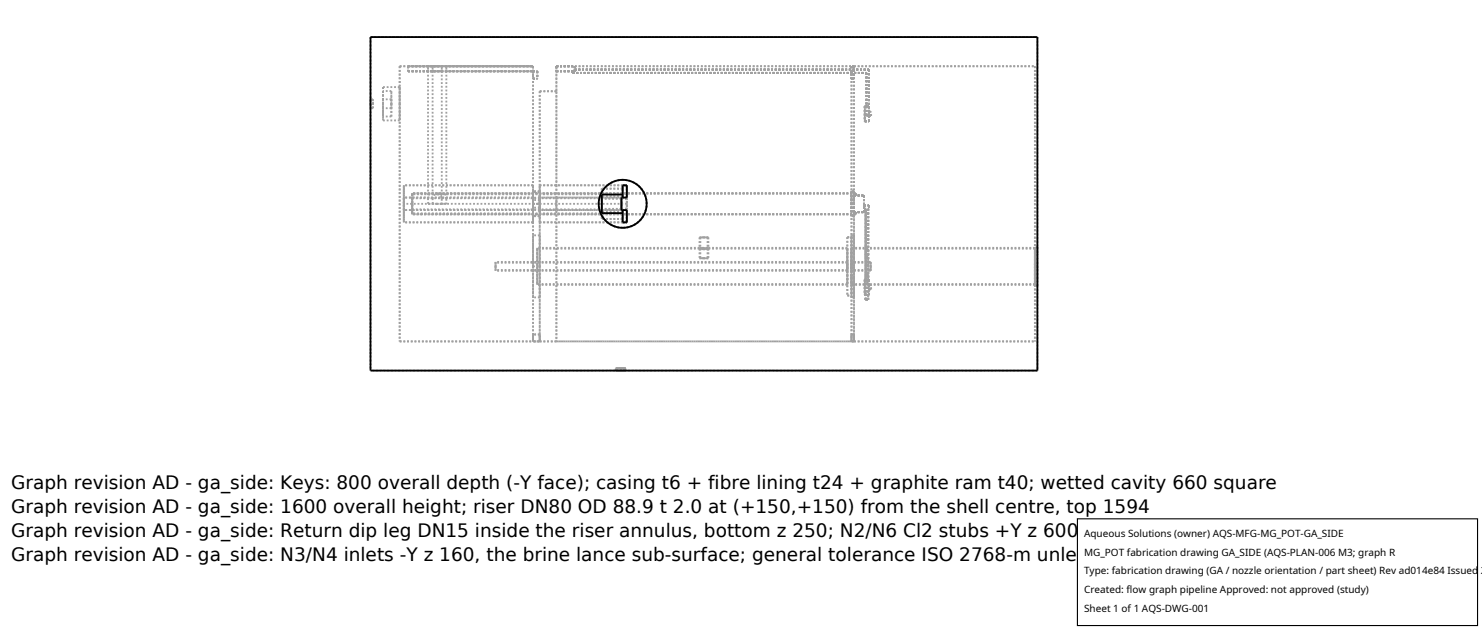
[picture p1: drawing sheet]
<svg xmlns="http://www.w3.org/2000/svg" width="212mm" height="90mm" viewBox="0 0 212 90" stroke-linecap="round" stroke-linejoin="round" font-family="sans-serif">
<g fill="none" stroke="#a0a0a0" stroke-width=".26" stroke-dasharray=".3 .3" stroke-linecap="butt">
<path d="M52.9 5.3h95.3M52.9 5.3v47.6M52.9 14.8v.7M52.9 15.5v-1.3M52.9 14.2v.6M53.3 14.8v-.6M53.3 14.2v1.3M53.3 15.5v-.7M53.3 14.2h-.4M53.3 15.5h-.4M54.7 14.8v-2.4M54.7 12.4v4.8"/>
<path d="M54.7 17.2v-2.4M54.7 14.8v-1.8M54.7 13v3.6M54.7 16.6v-1.8M54.7 14.8v-.6M54.7 14.2v1.3M54.7 15.5v-.7M55.9 14.8v1.8M55.9 16.6v-3.6M55.9 13v1.8M55.9 14.8v.7M55.9 15.5v-1.3"/>
<path d="M55.9 14.2v.6M55.9 13h-1.2M55.9 16.6h-1.2M55.9 14.2h-1.2M55.9 15.5h-1.2M57.1 9.5h19M57.1 9.5v39.2M57.1 14.8v-2.4M57.1 12.4v4.8M57.1 17.2v-2.4M57.1 12.4h-2.4M57.1 17.2h-2.4"/>
<path d="M58.3 9.5h17.8M58.3 10.2h17.8M58.3 9.5v.7M58.3 9.5h2.8M58.3 10.2h2.8M61.1 9.5h1.3M61.1 10.2v-.7M61.8 9.5h.6M61.8 10.2v-.7M61.8 10.2h1.3M61.8 9.5h1.3M62.4 9.5h1.4"/>
<path d="M62.4 9.5h.7M63.1 10.2h-1.3M63.1 10.2v-.7M63.7 9.5h12.4M63.7 10.2v-.7M63.7 10.2h12.4M63.7 10.2h-2.6M63.8 9.5h-.1M76.1 9.5v39.2M76.1 9.5v.7M76.1 10.2v1M76.1 10.2h.6"/>
<path d="M76.1 11.2h.6M76.1 9.5h-17.8M76.7 10.2v1M77.1 13h2.4M77.1 13v35.7M77.1 13v13.5M79.5 9.5h2.6M79.5 10.2h2.6M79.5 9.5v.7M79.5 13v-3.5M79.5 9.5v39.2M79.5 13v13.5"/>
<path d="M79.5 9.5h42.1M81.8 10.4h42M81.8 10.2v.2M82.1 9.9h42M82.1 10.2h-.3M82.1 9.9v.3M82.1 9.5v.7M121.6 9.5v39.2M121.6 9.5v1.7M121.6 11.2h.4M122 9.5h25.8M122 9.5v39.2"/>
<path d="M122 9.5h-.4M122 9.5v1.7M122 9.5v18.4M123.5 15.2h.6M123.5 15.2v2.1M123.5 17.3h.6M123.5 15.2h.3M123.5 17.3v-2.1M123.8 16.5h.3M123.8 10.4v6.1M123.8 15.2h.3M123.8 10.4v4.8"/>
<path d="M123.8 15.2v1.3M124.1 16.5h.3M124.1 15.9h.3M124.1 16.5v-.6M124.1 15.9v.6M124.1 9.9v6M124.1 9.9v5.3M124.1 16.5v.8M124.1 15.2v.7M124.1 16.5h-.3M124.1 17.3v-.8M124.1 15.9v-.7"/>
<path d="M124.4 16.5v-.6M147.8 9.5v39.2M148.2 5.3v47.6M57.7 29.1v-.9M57.7 28.2v1.8M57.7 30v-.9M57.7 29.1v2.6M57.7 31.7v-5.2M57.7 26.5v2.6M58.9 29.1v1.5M58.9 30.6v-3M58.9 27.6v1.5"/>
<path d="M58.9 29.9v-1.6M58.9 27.7v2.8M58.9 30.5v-1.4M58.9 29.1v-1.4M58.9 29.1v-.8M58.9 29.9v-.8M58.9 29.1v-1.5M58.9 30.6v-1.5M61.1 28.4l.1-.5 .2-.2 1-.1M61.1 28.4v-18.9M61.1 29.1v-.7M61.1 29.1h.7"/>
<path d="M61.8 28.4l.1-.5 .5-.1 .6 .1 .1 .5M61.8 28.4v-18.9M61.8 29.1v-.7M62.4 29.1h-1.3M62.4 27.6l1.1 .1 .2 .2 .1 .5M62.4 29.1h-.6M62.4 27.6h-3.5M63.1 29.1h.6M63.1 29.1h-.7M63.1 28.4v.7M63.1 28.4v-18.9M63.7 29.1h-1.3"/>
<path d="M63.8 28.4l-.1 .7M63.8 28.4v-18.9M70.8 38v.7M70.8 38.7v-1.3M70.8 37.4v.6M70.8 38v.5M70.8 38.5v-1M70.8 37.5v.5M76.1 38v-4.4M76.1 33.6v8.9M76.1 38h1M76.1 27.4v-.9"/>
<path d="M76.1 26.5v5.2M76.1 31.7v-.9M76.1 27.4v-.1M76.1 27.3v3.6M76.1 30.9v-.1M76.1 29.1v-1.8M76.1 30.9v-1.8M76.1 27.4v3.4M76.1 28.2v1.8M76.1 28.6v-.4M76.1 30v-.4M76.1 28.6v1"/>
<path d="M76.1 29.1h1M76.1 28.2h-18.4M76.1 30h-18.4M76.1 26.5h-18.4M76.1 31.7h-18.4M76.7 38v2.7M76.7 35.4v2.6M76.7 38v2.6M76.7 35.5v2.5M77.1 31.7v17M77.1 31.7v-.9M77.1 30.8v.1"/>
<path d="M77.1 30.9v-3.6M77.1 27.3v.1M77.1 27.4v-.9M77.1 29.1v-1.8M77.1 27.3v3.6M77.1 30.9v-1.8M77.1 30.8v-3.4M77.1 26.5v5.2M77.1 38v-4.4M77.1 33.6v8.9M77.1 28.2h-1M77.1 30h-1"/>
<path d="M77.1 28.2v1.8M77.1 28.6h-1M77.1 28.6v-.4M77.1 30v-.4M77.1 29.6h-1M77.1 28.6v1M77.1 27.4h-1M77.1 30.8h-1M77.1 33.6h-1M77.1 27.3h-1M77.1 30.9h-1M79.5 31.7v17"/>
<path d="M79.5 26.5v5.2M79.5 28.2h-2.4M79.5 28.2v1.8M79.5 30h-2.4M79.5 26.5h-2.4M79.5 31.7h-2.4M86 30.4v-2.6M86 26.9v1.1M86 28v2.2M86 31.3v-4.4M86 30.2v1.1M86 26.9v1.5"/>
<path d="M86 29.8v1.5M86 28.4v1.4M88.8 30h.7M88.8 30v-1.8M88.8 28.2h.7M88.8 28.2v1.8M88.8 28.3h-29.9M88.8 28.2v.1M88.8 29.1v-.9M88.8 30v-.9M88.8 29.9v.1M88.8 29.9h-29.9"/>
<path d="M88.8 30v-.1M88.8 29.1v.9M88.8 28.2v.9M88.8 28.3v-.1M88.8 28.4h-2.8M88.8 28.4v-.2M88.8 30v-.2M88.8 29.8v.2M88.8 28.4v1.4M88.8 28.2v.2M88.8 29.8h-2.8M88.8 28.2h-11.7"/>
<path d="M88.8 30h-11.7M88.9 32.5h-.6l-.7-.3-1.1-.7-.7-1.1-.3-1.3 .1-.7 .2-.7 .7-1 1.2-.8 1.3-.2 1.3 .3 1.1 .7 .7 1.2 .3 1.3-.3 1.2-.7 1.1-1.1 .7-.6 .2-.8 .1M88.9 31.7h.6M88.9 26.5h.6M88.9 27.8v-1.3M88.9 27.8h-2.9M88.9 30.4h-2.9M88.9 31.7v-1.3M88.9 30v.4M88.9 30v1.7M88.9 30h.6M88.9 27.8v.4"/>
<path d="M88.9 28.2h-.1M88.9 30h-.1M88.9 26.5v1.7M88.9 28.2h.6M88.9 30.4v-.4M88.9 28.2v-.4M88.9 27.7v-1.2M88.9 28v-.3M88.9 26.9v1.1M88.9 26.9v-.4M88.9 28h-2.9M88.9 26.9h-2.9"/>
<path d="M88.9 30.2h-2.9M88.9 30.2v1.1M88.9 31.3h-2.9M88.9 31.7v-.4M88.9 30.5v-.3M88.9 31.7v-1.2M88.9 30.5h-30M88.9 27.7h-30M88.9 26.5v.1M88.9 26.6v1.6M88.9 28.2v-1.3M88.9 31.3v-1.3"/>
<path d="M88.9 31.6v.1M88.9 30v1.6M88.9 26.5h-11.8M88.9 31.7h-11.8M89.5 31.7v-1.7M89.5 28.2v-1.7M89.5 30v1.7M89.5 26.5v1.7M89.5 28.2h-.7M89.5 28.2v-.6M89.5 27.6v.6M89.5 30h-.7"/>
<path d="M89.5 30v.6M89.5 30.6v-.6M89.5 28.2v1.8M89.5 31.7v-5.2M89.5 26.5h-.6M89.5 31.7h-.6M89.5 30.6h-30.6M89.5 29.1v1.5M89.5 27.6v1.5M89.5 27.6h-30.6M89.5 28.2v.2M89.5 29.1v-.9"/>
<path d="M89.5 26.6v-.1M89.5 26.5v1.1M89.5 26.5v.1M89.5 26.6h-.6M89.5 29.8h-.7M89.5 29.8v.2M89.5 31.6v.1M89.5 31.6h-.6M89.5 29.1h-31.8M89.5 30v-.9M89.5 28.4h-.7M89.5 30.6v1.1"/>
<path d="M89.5 31.7v-.1M89.5 28.2h-10M89.5 30h-10M89.5 26.5h-10M89.5 31.7h-10M99.9 35.4l.6 .1 .7-.1M99.9 33.9h1.3M99.9 35.5l.6 .1 .7-.1M99.9 36.9h1.3M99.9 35.4h-23.2M99.9 33.9v1.5M99.9 35.5h-23.2"/>
<path d="M99.9 35.5v1.4M100 33.9h1.1M100 35.4h1.1M100 36.9h1.1M100 35.5h1.1M100 33.9v1.5M100 35.5v1.4M100.5 35.5l-.6-.1M100.5 33.9h-.6M100.5 33.9h-.5M100.5 35.4h-.5M100.5 35.6l-.6-.1"/>
<path d="M100.5 36.9h-.6M100.5 36.9h-.5M100.5 35.6l-.5-.1M101.1 33.9h-.6M101.1 35.4h-.6M101.1 36.9h-.6M101.1 35.5l-.6 .1M101.1 33.9v1.5M101.1 35.4h-1.1M101.1 35.5v1.4M101.1 35.5h-1.1M101.2 35.4l-.7 .1"/>
<path d="M101.2 33.9h-.7M101.2 35.5l-.7 .1M101.2 36.9h-.7M101.2 33.9v1.5M101.2 35.5v1.4M121 33.9h.6M121 33.9v8.3M121 38v-2.6M121 35.4v5.3M121 38v-2.5M121 35.5v5.1M121 38v-.6"/>
<path d="M121 37.4v1.3M121 38.7v-.7M121 38v-.5M121 37.5v1M121 38.5v-.5M121 35.4h-19.8M121 35.5h-19.8M121 37.4h-50.2M121 38.7h-50.2M121 37.5h-50.2M121 38.5h-50.2M121.6 38v-2.6"/>
<path d="M121.6 35.4v5.3M121.6 29.1v-1.8M121.6 27.3v3.6M121.6 30.9v-1.8M121.6 39.5v-1.5M121.6 39.5v2.7M121.6 36.5v3M121.6 33.9v2.6M121.6 33.9v-.3M121.6 33.6v.3M121.6 38v-1.5M121.6 36.5v-2.6"/>
<path d="M121.6 38v-2.5M121.6 35.5v5.1M121.6 38v-.6M121.6 37.4v1.3M121.6 38.7v-.7M121.6 38v-.5M121.6 37.5v1M121.6 38.5v-.5M122 30.3v-1.2M122 27.9v2.4M122 29.1v-1.2M122 27.9h1.4"/>
<path d="M122 30.3h1.4M122 27.9v-.6M122 27.3v.6M122 30.3v.6M122 30.9v-.6M122 38v-4.4M122 33.6v8.9M122 30.3v18.4M122 27.3h-.4M122 30.9h-.4M122 33.6h-.4M122.2 30.3h-.2"/>
<path d="M122.2 30.3v.3M122.2 30.6v-.3M122.2 27.9h-.2M122.2 27.9v-.3M122.2 27.6v.3M122.2 27.6h-59.8M122.2 30.6h-63.3M122.2 27.6h-32.7M122.2 30.6h-32.7M122.2 27.6h-63.3M123.4 27.9v2.4M123.4 29.3v.5"/>
<path d="M123.4 29.8h.2M123.4 29.3h.7M123.4 30.3v-2.4M123.5 40v-.1M123.5 39.9h.6M123.5 39.9v2.2M123.5 40v2.1M123.5 39.9h.1M123.6 36.7v-6.9M123.6 35.6v1.1M123.6 35.6v-5.8M123.6 39.4v1.1"/>
<path d="M123.6 39.9v-10.1M123.6 39.9v2.2M123.6 39.9h.4M123.6 39.2v1.1M123.6 35.7v1.2M123.6 39.2v-2.3M124 39.4v1.1M124 39.4h-.4M124 36.7h-.4M124 35.6v1.1M124 35.6h-.4M124 29.8v6.9"/>
<path d="M124 29.8v5.8M124 29.8h.1M124 39.4v3.4M124 39.9h.1M124 39.9v2.2M124 29.8v10.1M124 29.8v13M124 39.2v1.1M124 39.2h-.4M124 36.9h-.4M124 35.7v1.2M124 35.7h-.4"/>
<path d="M124 36.9v2.3M124 35.7v4.6M124.1 40h-.6M124.1 39.9h-.6M124.1 40v-.1M124.1 29.3v.5M124.1 40v.7M124.1 39.9v.8M124.4 38v.7M124.4 38.7v-1.3M124.4 37.4v.6M124.4 38v.5"/>
<path d="M124.4 38.5v-1M124.4 37.5v.5M124.4 37.4h-2.8M124.4 38.7h-2.8M124.4 37.5h-2.8M124.4 38.5h-2.8M147.8 38v-2.7M147.8 35.3v5.5M147.8 38v2.7M147.8 35.4v2.6M147.8 38v2.6M147.8 35.5v2.5"/>
<path d="M147.8 35.4h-26.2M147.8 35.5h-26.2M148.2 38v-2.7M148.2 35.3v5.5M148.2 35.3h-.4M57.1 48.7h19M76.1 42.5v-4.5M76.1 48.7v-.9M76.1 47.8v.9M76.1 48.7h1M76.7 40.7v-5.3M76.7 40.6v-5.1"/>
<path d="M77.1 48.7v-.9M77.1 47.8v.9M77.1 42.5v-4.5M77.1 48.7h-1M77.1 48.7h2.4M77.1 48.7h44.5M77.1 42.5h-1M77.1 47.8h-1M79.5 48.7h42.1M87.9 52.9h.7M87.9 52.6h.7M87.9 52.9v-.3"/>
<path d="M88 52.6h.6M88 52.9h1.3M88 52.9v-.3M88.1 52.9h1.1M88.1 52.6h.5M88.1 52.9v-.3M88.6 52.9h.7M88.6 52.6h.7M88.6 52.9h-.6M88.6 52.9h-.5M88.6 52.6h.6M89.2 52.9h-.6"/>
<path d="M89.2 52.6h-1.1M89.2 52.9v-.3M89.3 52.6h-1.3M89.3 52.9h-.7M89.3 52.9v-.3M89.3 52.9h-1.4M89.3 52.6h-1.4M121 40.7v-2.7M121 40.6v-2.6M121 42.2h.6M121 40.7h-44.3M121 40.6h-44.3"/>
<path d="M121.6 40.7v-2.7M121.6 48.7v-.9M121.6 47.8v.9M121.6 42.2v.3M121.6 42.5v-.3M121.6 42.2v-2.7M121.6 48.7h.4M121.6 40.6v-2.6M122 48.7h25.8M122 42.5v-4.5M122 48.7v-.9M122 47.8v.9"/>
<path d="M122 48.7h-.4M122 42.5h-.4M122 47.8h-.4M123.5 42.1h.6M123.5 42.1v-2.2M123.5 42.1h.1M123.6 42.8h.4M123.6 42.8v-3.4M123.6 42.8v-2.3M123.6 42.8v-.7M123.6 42.8v-13M123.6 42.1h.4"/>
<path d="M123.6 40.3v-4.6M124 40.5h-.4M124 40.5v2.3M124 42.1h.1M124 42.1v.7M124 40.3h-.4M124.1 41.3h.3M124.1 40.7h.3M124.1 41.3v-.6M124.1 40.7v.6M124.1 41.3v.8M124.1 42.1v-.8"/>
<path d="M124.1 40.7v-.8M124.4 41.3v-.6M147.8 40.8v-2.8M147.8 40.7v-5.3M147.8 40.6v-5.1M147.8 40.7h-26.2M147.8 40.6h-26.2M148.2 52.9h-95.3M148.2 40.8v-2.8M148.2 40.8h-.4"/>
</g>
<g fill="none" stroke="#000" stroke-width=".26">
<path d="M52.9 5.3h95.3v47.6h-95.3zM88.9 27.8h-2.9v2.6h2.9M88.9 28.2v-1.7h.6v1.7h-.7v1.8h.7v1.7h-.6v-1.7"/>
<circle cx="88.9" cy="29.1" r="3.4"/>
</g>
<path d="M153.9 74.1h57.1v15.2h-57.1z" fill="#fff" stroke="#000" stroke-width=".16"/>
<g font-size="2.6">
<text x="1.6" y="69.8">Graph revision AD - ga_side: Keys: 800 overall depth (-Y face); casing t6 + fibre lining t24 + graphite ram t40; wetted cavity 660 square</text>
<text x="1.6" y="73.3">Graph revision AD - ga_side: 1600 overall height; riser DN80 OD 88.9 t 2.0 at (+150,+150) from the shell centre, top 1594</text>
<text x="1.6" y="76.7">Graph revision AD - ga_side: Return dip leg DN15 inside the riser annulus, bottom z 250; N2/N6 Cl2 stubs +Y z 600 - dry 700 C headspace above the hood</text>
<text x="1.6" y="80.2">Graph revision AD - ga_side: N3/N4 inlets -Y z 160, the brine lance sub-surface; general tolerance ISO 2768-m unless noted</text>
</g>
<g font-size="1.4">
<text x="154.8" y="76.6">Aqueous Solutions (owner) AQS-MFG-MG_POT-GA_SIDE</text>
<text x="154.8" y="79.3">MG_POT fabrication drawing GA_SIDE (AQS-PLAN-006 M3; graph R</text>
<text x="154.8" y="82">Type: fabrication drawing (GA / nozzle orientation / part sheet) Rev ad014e84 Issued 2</text>
<text x="154.8" y="84.7">Created: flow graph pipeline Approved: not approved (study)</text>
<text x="154.8" y="87.4">Sheet 1 of 1 AQS-DWG-001</text>
</g>
</svg>
